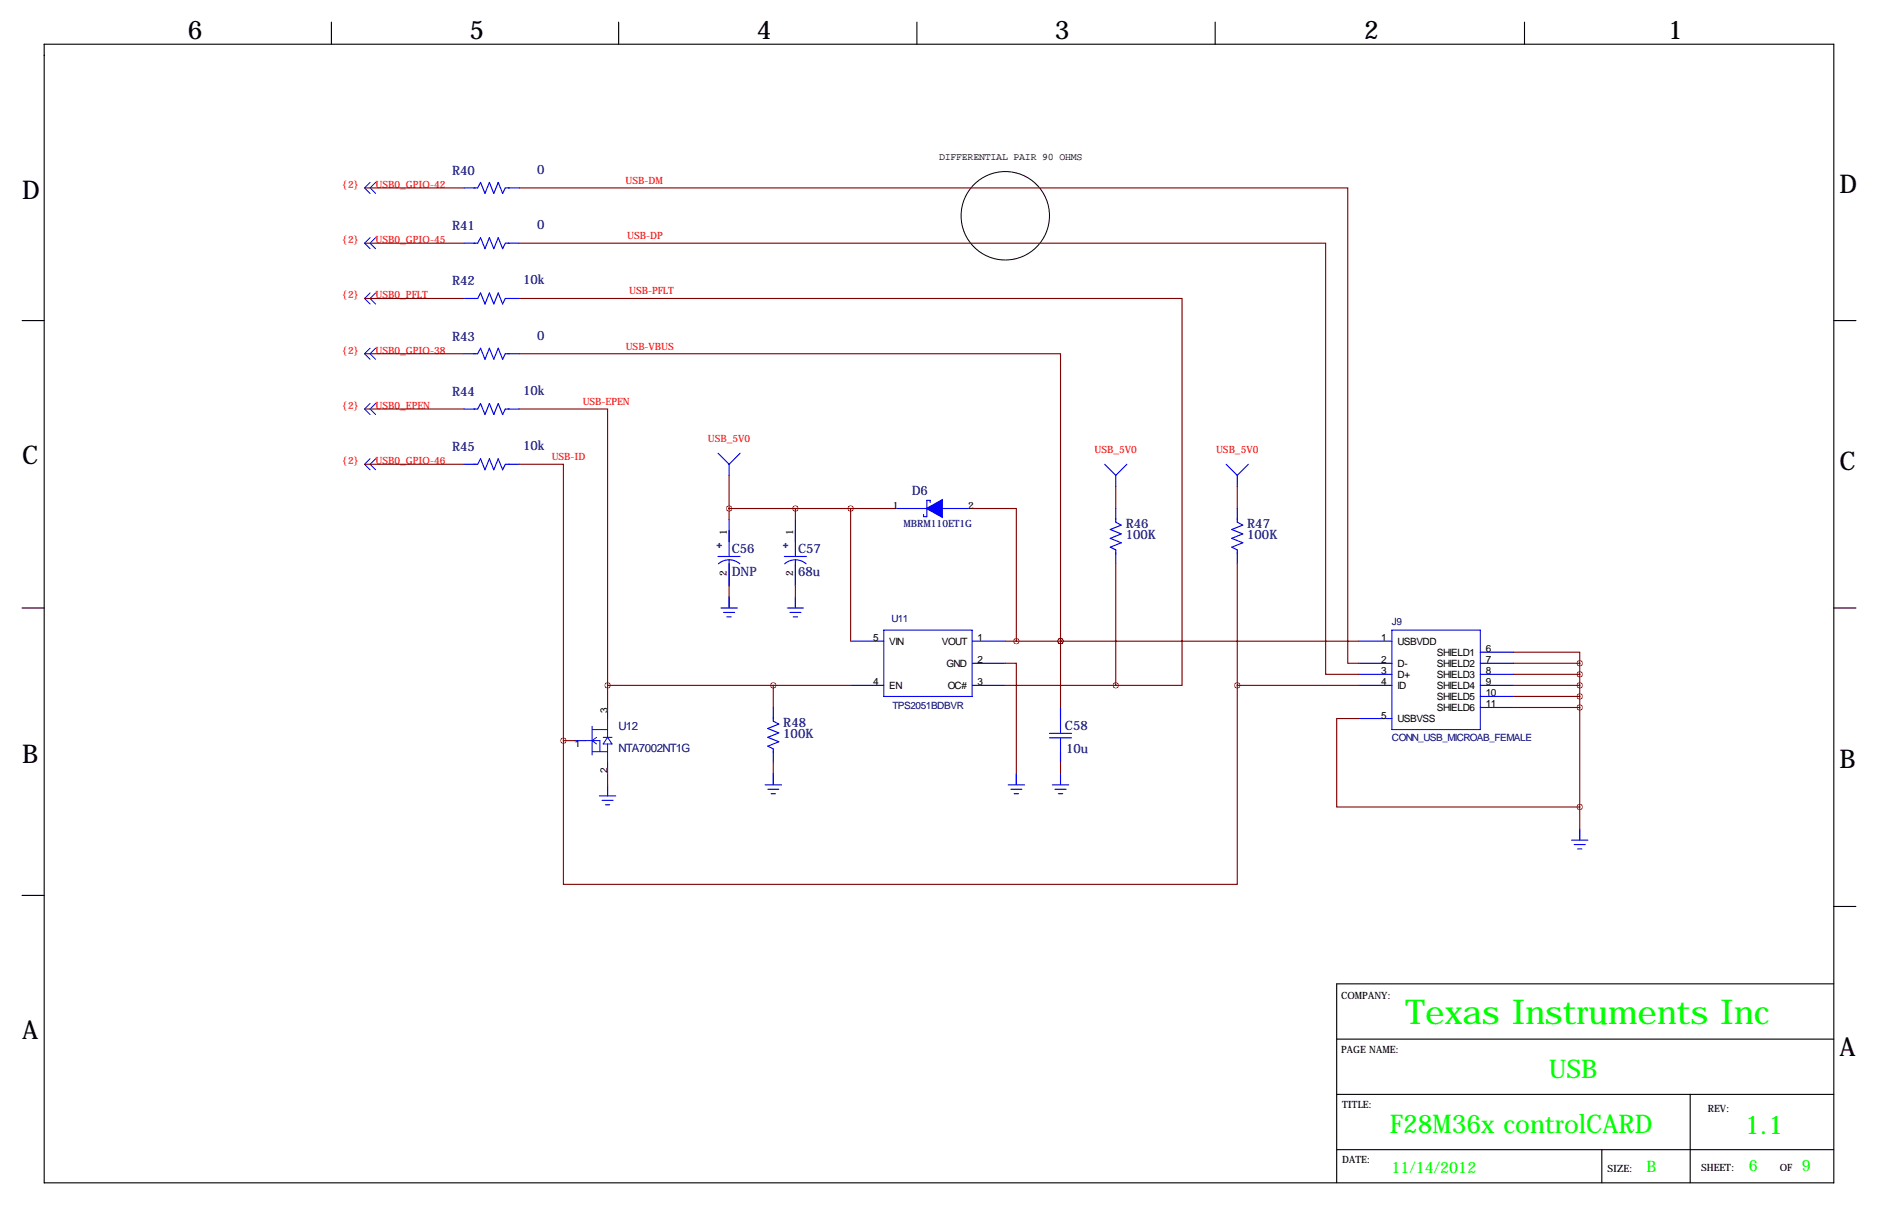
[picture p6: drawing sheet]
<svg xmlns="http://www.w3.org/2000/svg" width="432mm" height="279mm" viewBox="0 0 432 279" stroke-linecap="round" stroke-linejoin="round" font-family="sans-serif">
<g fill="none" stroke="#000" stroke-width=".25">
<path d="M10.2 10.2h411.4v261.6h-411.4zM76.2 5.1v5.1M142.2 5.1v5.1M210.8 5.1v5.1M279.4 5.1v5.1M350.5 5.1v5.1M5.1 73.7h5.1M421.6 73.7h5.1M5.1 139.7h5.1M421.6 139.7h5.1M5.1 205.7h5.1M421.6 208.3h.1"/>
<path d="M421.6 208.3h5.1M307.3 238.8h114.3M421.6 226.1h-114.3v45.7M307.3 251.5h114.3M388.6 251.5v20.3M307.3 264.2h114.3M368.3 264.2v7.6"/>
</g>
<circle cx="231.1" cy="49.6" r="10.2" fill="none" stroke="#000" stroke-width=".23"/>
<g fill="none" stroke="#00f" stroke-width=".23">
<path d="M85.1 41.9l-1.3 1.3 1.3 1.2M85.1 54.6l-1.3 1.3 1.3 1.3M86.4 41.9l-1.3 1.3 1.3 1.2M86.4 54.6l-1.3 1.3 1.3 1.3M85.1 67.3l-1.3 1.3 1.3 1.2M86.4 67.3l-1.3 1.3 1.3 1.2M85.1 80l-1.3 1.3 1.3 1.2M85.1 92.7l-1.3 1.3 1.3 1.2M86.4 80l-1.3 1.3 1.3 1.2M86.4 92.7l-1.3 1.3 1.3 1.2M85.1 105.4l-1.3 1.3 1.3 1.2M86.4 105.4l-1.3 1.3 1.3 1.2"/>
<path d="M167.6 137.2v2.5M182.9 137.2v2.5M203.2 144.8h20.3v15.2h-20.3zM320 144.8h20.4v22.8h-20.4zM134.6 170.2h3.3v2.5M136.1 167.6h3.6M136.1 166.9v6.6M136.1 172.7h3.6M137.2 169.4l-1.1 .8 1.1 .7M138.7 169.4h2M139.7 165.1v4.3M139.7 170.9v4.4"/>
<path d="M139.7 169.4l1 1.5h-2zM177.8 177.8v2.5M233.7 177.8v2.5M243.8 177.8v2.5M139.7 180.3v2.6M363.2 190.5v2.5"/>
</g>
<g fill="none" stroke="#00f" stroke-width=".25">
<path d="M106.7 43.2h3.1l.7-1.3 1 2.5 1-2.5 1 2.5 1.1-2.5 1 2.5 .6-1.2h3.2M106.7 55.9h3.1l.7-1.3 1 2.6 1-2.6 1 2.6 1.1-2.6 1 2.6 .6-1.3h3.2M106.7 68.6h3.1l.7-1.3 1 2.5 1-2.5 1 2.5 1.1-2.5 1 2.5 .6-1.2h3.2M106.7 81.3h3.1l.7-1.3 1 2.5 1-2.5 1 2.5 1.1-2.5 1 2.5 .6-1.2h3.2M106.7 94h3.1l.7-1.3 1 2.5 1-2.5 1 2.5 1.1-2.5 1 2.5 .6-1.2h3.2M106.7 106.7h3.1l.7-1.3 1 2.5 1-2.5 1 2.5 1.1-2.5 1 2.5 .6-1.2h3.2M165.1 104.1l2.5 2.6M167.6 106.7v2.5M167.6 119.4v8.5M170.2 104.1l-2.6 2.6M182.9 119.4v8.5M205.7 116.8h17.8"/>
<path d="M213.9 115.5v-.5h-.8v3.7h-.8v-.5M254 106.7l2.5 2.5M256.5 116.8v3.2l1.3 .7-2.5 1 2.5 1-2.5 1 2.5 1-2.5 1 1.2 .6v3.2M256.5 109.2v2.6M259.1 106.7l-2.6 2.5M281.9 106.7l2.6 2.5M284.5 116.8v3.2l1.3 .7-2.6 1 2.6 1-2.6 1 2.6 1-2.6 1 1.3 .6v3.2M284.5 109.2v2.6M287 106.7l-2.5 2.5M165.1 127.9h5.1M165.2 129.5a3.8 3.8 0 0 1 4.9 .1M165.8 139.7h3.7"/>
<path d="M167.6 128.6v6M167.6 137.2v2.3M180.3 127.9h5.1M180.4 129.5a3.8 3.8 0 0 1 5 .1M181 139.7h3.8M182.9 128.6v6M182.9 137.2v2.3M166.4 140.7h2.5M167.1 141.7h1M181.6 140.7h2.5M182.4 141.7h1M195.6 147.3h7.6"/>
<path d="M195.6 157.5h7.6M223.5 147.3h7.6M223.5 152.4h7.6M223.5 157.5h7.6M312.4 147.3h7.6M312.4 154.9h7.6M312.4 152.4h7.6M312.4 157.5h7.6M340.4 154.9h7.6M340.4 152.4h7.6M340.4 157.5h7.6M340.4 149.9h7.6"/>
<path d="M132.1 170.2h2.5M139.7 162.6v2.5M139.7 175.3v2.5M177.8 162.6v3.1l1.3 .7-2.6 1 2.6 1-2.6 1 2.6 1-2.6 1 1.3 .7v3.2M177.8 177.8v2.4M233.7 177.8v2.4M241.3 168.5h5.1M241.3 169.5h5.1M243.8 162.6v5.9M243.8 169.7v5.6M243.8 177.8v2.4M312.4 165.1h7.6"/>
<path d="M340.4 160h7.6M340.4 162.6h7.6M137.8 182.9h3.8M138.4 183.9h2.6M139.2 184.9h1M139.7 180.3v2.4M175.9 180.3h3.8M176.5 181.4h2.6M177.3 182.4h1M231.8 180.3h3.8M232.4 181.4h2.5M233.2 182.4h1"/>
<path d="M242 180.3h3.7M242.6 181.4h2.5M243.3 182.4h1M361.3 193h3.8M361.9 194.1h2.6M362.7 195.1h1M363.2 190.5v2.4"/>
</g>
<path d="M213 116.8l3.7-2v4.1z" fill="#00f" stroke="#00f" stroke-width=".25"/>
<g fill="none" stroke="#800000" stroke-width=".25">
<path d="M83.8 43.2h22.9M83.8 55.9h22.9M119.4 43.2h190.5v109.2h2.5M119.4 55.9h185.4v99h7.6M83.8 68.6h22.9M119.4 68.6h152.4v88.9h-15.3M83.8 81.3h22.9M83.8 94h22.9M119.4 81.3h124.4v66M119.4 94h20.3v63.5M83.8 106.7h22.9M119.4 106.7h10.1v63.5"/>
<path d="M167.6 109.2v10.2M167.6 116.8h38.1M182.9 116.8v2.6M195.6 116.8v30.5M223.5 116.8h10.2v30.5M256.5 111.8v5M284.5 111.8v5M167.6 134.6v2.6M182.9 134.6v2.6M256.5 129.5v28M284.5 129.5v28M139.7 157.5h55.9"/>
<path d="M139.7 157.5v5.1M177.8 157.5v5.1M231.1 152.4h2.6v25.4M231.1 157.5h25.4M231.1 147.3h81.3M243.8 147.3h.1M243.8 147.3v15.3M284.5 157.5v45.7h-155v-33M284.5 157.5h27.9M348 149.9h15.2v2.5M348 152.4h15.2M348 157.5h15.2"/>
<path d="M348 154.9h15.2M363.2 152.4v38.1M129.5 170.2h2.6M139.7 177.8v2.5M177.8 175.3v2.5M243.8 175.3v2.5M312.4 165.1h-5.1v20.3h55.9M348 162.6h15.2M348 160h15.2"/>
</g>
<path d="M363.2 185.4a.05 .05 0 0 0 .1 0 .05 .05 0 0 0-.1 0zM363.2 162.6a.05 .05 0 0 0 .1 0 .05 .05 0 0 0-.1 0zM363.2 160a.05 .05 0 0 0 .1 0 .05 .05 0 0 0-.1 0zM363.2 152.4a.05 .05 0 0 0 .1 0 .05 .05 0 0 0-.1 0zM363.2 157.5a.05 .05 0 0 0 .1 0 .05 .05 0 0 0-.1 0zM363.2 154.9a.05 .05 0 0 0 .1 0 .05 .05 0 0 0-.1 0zM284.4 157.5a.05 .05 0 0 0 .1 0 .05 .05 0 0 0-.1 0zM129.5 170.2a.05 .05 0 0 0 .1 0 .05 .05 0 0 0-.1 0zM256.5 157.5a.05 .05 0 0 0 .1 0 .05 .05 0 0 0-.1 0zM243.8 147.3a.05 .05 0 0 0 .1 0 .05 .05 0 0 0-.1 0zM243.8 147.3a.05 .05 0 0 0 .1 0 .05 .05 0 0 0-.1 0zM195.5 116.8a.05 .05 0 0 0 .1 0 .05 .05 0 0 0-.1 0zM233.6 147.3a.05 .05 0 0 0 .1 0 .05 .05 0 0 0-.1 0zM167.6 116.8a.05 .05 0 0 0 .1 0 .05 .05 0 0 0-.1 0zM182.8 116.8a.05 .05 0 0 0 .1 0 .05 .05 0 0 0-.1 0z" fill="#800000" stroke="#800000" stroke-width="1.3"/>
<text font-size="7.9" fill="#0f0" x="323.2" y="235.2">Texas Instruments Inc</text>
<g font-size="5.9">
<text x="43.2" y="8.9">6</text>
<text x="107.9" y="8.9">5</text>
<text x="174" y="8.9">4</text>
<text x="242.6" y="8.9">3</text>
<text x="313.7" y="8.9">2</text>
<text x="383.5" y="8.9">1</text>
<text x="5.1" y="45.7">D</text>
<text x="422.9" y="44.4">D</text>
<text x="5.1" y="106.7">C</text>
<text x="422.9" y="107.9">C</text>
<text x="5.1" y="175.3">B</text>
<text x="422.9" y="176.5">B</text>
<text x="5.1" y="238.8">A</text>
<text x="422.9" y="242.6">A</text>
</g>
<g font-size="5.9" fill="#0f0">
<text x="356.1" y="247.7">USB</text>
<text x="319.5" y="260.4">F28M36x controlCARD</text>
<text x="401.2" y="260.6">1.1</text>
</g>
<g font-size="3.6" fill="#0f0">
<text x="319.9" y="269.5">11/14/2012</text>
<text x="378.6" y="269.2">B</text>
<text x="402.1" y="269">6</text>
<text x="414.3" y="269">9</text>
</g>
<g font-size="3" fill="#000080">
<text x="104" y="40.2">R40</text>
<text x="123.5" y="39.9">0</text>
<text x="104" y="52.9">R41</text>
<text x="123.5" y="52.6">0</text>
<text x="104" y="65.6">R42</text>
<text x="120.3" y="65.3">10k</text>
<text x="104" y="78.3">R43</text>
<text x="123.5" y="78">0</text>
<text x="104" y="91">R44</text>
<text x="120.3" y="90.7">10k</text>
<text x="104" y="103.7">R45</text>
<text x="120.3" y="103.4">10k</text>
<text x="209.6" y="113.8">D6</text>
<text x="258.8" y="121.4">R46</text>
<text x="258.8" y="124">100K</text>
<text x="286.8" y="121.4">R47</text>
<text x="286.8" y="124">100K</text>
<text x="168.2" y="127.2">C56</text>
<text x="183.5" y="127.2">C57</text>
<text x="168.2" y="132.3">DNP</text>
<text x="183.5" y="132.3">68u</text>
<text x="180.1" y="167.1">R48</text>
<text x="244.9" y="167.6">C58</text>
<text x="180.1" y="169.7">100K</text>
<text x="245.1" y="173">10u</text>
</g>
<g font-size="2.6" fill="#000080">
<text x="142.2" y="167.6">U12</text>
<text x="142.2" y="172.7">NTA7002NT1G</text>
</g>
<g font-size="2.3">
<text x="215.9" y="36.8">DIFFERENTIAL PAIR 90 OHMS</text>
<text x="205.3" y="116.8">1</text>
<text x="222.6" y="116.8">2</text>
<text x="167.1" y="122.9" transform="rotate(-90 167.1 122.9)">1</text>
<text x="182.4" y="122.9" transform="rotate(-90 182.4 122.9)">1</text>
<text x="167.1" y="132.4" transform="rotate(-90 167.1 132.4)">2</text>
<text x="182.4" y="132.4" transform="rotate(-90 182.4 132.4)">2</text>
<text x="200.7" y="147.3">5</text>
<text x="204.5" y="148.1">VIN</text>
<text x="216.6" y="148.1">VOUT</text>
<text x="224.8" y="147.3">1</text>
<text x="317.6" y="147.3">1</text>
<text x="321.3" y="148.1">USBVDD</text>
<text x="341.6" y="149.9">6</text>
<text x="217.6" y="153.2">GND</text>
<text x="224.8" y="152.4">2</text>
<text x="317.6" y="154.9">3</text>
<text x="317.6" y="152.4">2</text>
<text x="321.3" y="155.7">D+</text>
<text x="321.3" y="153.2">D-</text>
<text x="330.4" y="150.6">SHIELD1</text>
<text x="330.4" y="153.2">SHIELD2</text>
<text x="330.4" y="155.7">SHIELD3</text>
<text x="341.6" y="152.4">7</text>
<text x="341.6" y="154.9">8</text>
<text x="200.7" y="157.5">4</text>
<text x="204.5" y="158.2">EN</text>
<text x="217.9" y="158.2">OC#</text>
<text x="224.8" y="157.5">3</text>
<text x="317.6" y="157.5">4</text>
<text x="321.3" y="158.2">ID</text>
<text x="330.4" y="158.2">SHIELD4</text>
<text x="330.4" y="160.8">SHIELD5</text>
<text x="341.6" y="157.5">9</text>
<text x="341.6" y="160">10</text>
<text x="139.7" y="163.8" transform="rotate(-90 139.7 163.8)">3</text>
<text x="317.6" y="165.1">5</text>
<text x="321.3" y="165.9">USBVSS</text>
<text x="330.4" y="163.3">SHIELD6</text>
<text x="341.6" y="162.6">11</text>
<text x="132.2" y="171.7">1</text>
<text x="139.7" y="177.7" transform="rotate(-90 139.7 177.7)">2</text>
<text x="308.4" y="229.6">COMPANY:</text>
<text x="308.4" y="242.1">PAGE NAME:</text>
<text x="308.6" y="254.5">TITLE:</text>
<text x="392.7" y="255.5">REV:</text>
<text x="308.6" y="267.2">DATE:</text>
<text x="369.6" y="269.2">SIZE:</text>
<text x="391.2" y="269">SHEET:</text>
<text x="409.2" y="269">OF</text>
</g>
<g font-size="2.3" fill="#f00">
<text x="78.7" y="43.2">{2}</text>
<text x="86.4" y="43.2">USB0_GPIO-42</text>
<text x="143.8" y="42.3">USB-DM</text>
<text x="78.7" y="55.9">{2}</text>
<text x="86.4" y="55.9">USB0_GPIO-45</text>
<text x="144.2" y="55">USB-DP</text>
<text x="78.7" y="68.6">{2}</text>
<text x="86.4" y="68.6">USB0_PFLT</text>
<text x="144.7" y="67.7">USB-PFLT</text>
<text x="78.7" y="81.3">{2}</text>
<text x="86.4" y="81.3">USB0_GPIO-38</text>
<text x="143.9" y="80.4">USB-VBUS</text>
<text x="78.7" y="94">{2}</text>
<text x="86.4" y="94">USB0_EPEN</text>
<text x="134" y="93.1">USB-EPEN</text>
<text x="162.8" y="101.6">USB_5V0</text>
<text x="78.7" y="106.7">{2}</text>
<text x="86.4" y="106.7">USB0_GPIO-46</text>
<text x="126.8" y="105.8">USB-ID</text>
<text x="251.7" y="104.1">USB_5V0</text>
<text x="279.6" y="104.1">USB_5V0</text>
</g>
<g font-size="2.3" fill="#000080">
<text x="164.8" y="126">+</text>
<text x="180" y="126">+</text>
<text x="207.7" y="121">MBRM110ET1G</text>
<text x="205" y="143">U11</text>
<text x="320" y="143.5">J9</text>
<text x="205.2" y="162.8">TPS2051BDBVR</text>
<text x="320" y="170.2">CONN_USB_MICROAB_FEMALE</text>
</g>
</svg>
